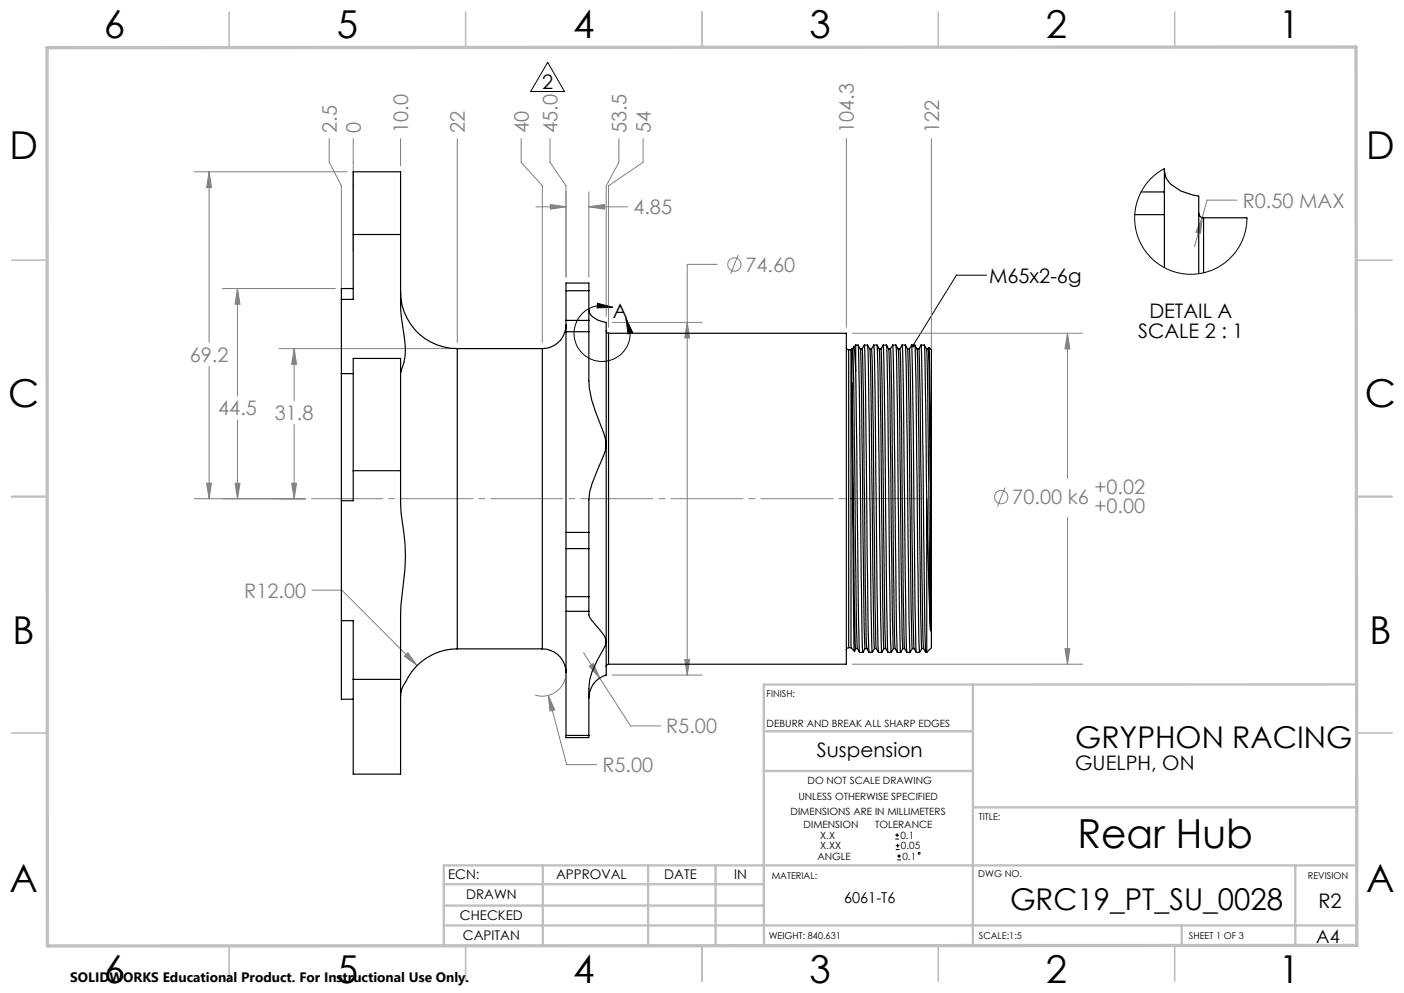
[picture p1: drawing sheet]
<svg xmlns="http://www.w3.org/2000/svg" width="297mm" height="210mm" viewBox="0 0 297 210" stroke-linecap="round" stroke-linejoin="round" font-family="sans-serif">
<g fill="none" stroke="#808080" stroke-width=".21">
<path d="M41.1 36.3h32.3M44.2 36.3l.5 3.3h-1zM44.2 36.3v36.2M69.6 29.3v5l2.6 5v22.7M74.7 29.3v23.8M84.7 29.3v5.8M96.7 29.3v43.2M110.2 29.3v5l4.5 5v33.2M116.3 29.3v5l3.4 5v19.3M130.9 29.3v5l-2.7 5v27.6M136 29.3v5l-7.3 5v29.9M179 29.3v39.9"/>
<path d="M197 29.3v44.4M113.4 43.7h6.3M116.4 43.2l3.3 .5-3.3 .5zM124.6 43.7l3.3-.5v1zM124.6 40.6v18M124.6 43.7h8.2M151.7 55.9h-6.3v86.9M156.1 53.9l-1.5 4.1M254.3 46l-.3 3.3-1-.2zM254.3 46l-1.6 6.2M261.7 42.3h-6.4l-1 3.7M44.2 77.5v28"/>
<path d="M47.1 61h23.8M50.2 61l.6 3.3h-1.1zM50.2 61v22.8M59.1 73.7h36.4M62.2 73.7l.5 3.3h-1zM62.2 73.7v11M129.5 68.2h19.1M145.4 68.2l.5 3.3h-1zM180.3 70.5h48.7M225.8 70.5v30.7M225.8 70.5l.5 3.3h-1zM50.2 88.8v16.7"/>
<path d="M62.2 89.8v15.7M41.1 105.5h23.5M43.7 102.2h1l-.5 3.3zM49.7 102.2h1.1l-.6 3.3zM61.7 102.2h1l-.5 3.3zM212.6 103.1l-1.6 4M225.8 109.4v31.1M66 124.8h6.3l15.9 15.9M86.3 138l1.9 2.7-2.7-1.9zM123.4 138l3.5 5.4M144.9 139.5h1l-.5 3.3zM225.3 137.2h1l-.5 3.3z"/>
<path d="M116 147.1l1.3 3-1 .3zM116 147.1l3.9 14.6h6.3M119.6 143.5a5 5 0 0 1-6.4 3.5M124.6 140.9l.9-.6 1.4 3.1zM126.9 143.4l6.5 10.1h6.3M129.5 142.8h19.1M180.3 140.5h48.7"/>
<circle cx="155.4" cy="56" r="1.41"/>
<circle cx="211.8" cy="105.1" r="1.41"/>
</g>
<g fill="none" stroke="#000" stroke-width=".21">
<path d="M115.9 13.2l3.5 6.2h-7.1zM208.7 58.2h-6.4l-9.2 14.9M126.4 64.1l3.2 .9-3.3 .1zM129.6 65a5.9 5.9 0 0 0-8.1 5.1 5.9 5.9 0 0 0 7.4 6.2 5.9 5.9 0 0 0 3.5-9M132.4 67.3l1.4 3-.9 .3zM189.4 177.4h.8M189.4 176.6h.8M189.5 179.7h.8M189.5 178.8h.8M189.8 176.2v.8M189.9 178.4v.8M189.8 181.8h.8"/>
<path d="M189.8 181h.8M190.2 180.6v.9"/>
<circle cx="194.4" cy="180.4" r=".2"/>
</g>
<path d="M65.9 105.5h129.2" fill="none" stroke="#808080" stroke-width=".21" stroke-dasharray="15.2 1.3 1.3 1.3" stroke-dashoffset=".2"/>
<g fill="none" stroke="#c0c0c0" stroke-width=".35">
<path d="M48.5 2.5v7.5M98.5 2.5v7.5M148.5 2.5v7.5M198.5 2.5v7.5M248.5 2.5v7.5M2.5 55h7.5M287 55h7.5M2.5 105h7.5M287 105h7.5M2.5 155h7.5M287 155h7.5M48.5 200v7.5"/>
<path d="M98.5 200v7.5M148.5 200v7.5M198.5 200v7.5M248.5 200v7.5"/>
</g>
<g fill="none" stroke="#c0c0c0" stroke-width=".5">
<path d="M161.6 154.6h44.2M205.8 144.8v55.2M287 144.7l-125.4 .1v55.2M161.6 163h44.2M205.8 170.7h81.2M93.9 195.7h193.1M93.9 191.5h67.7M93.9 187h67.7M114.8 183v17M137.1 183v17M151.4 183v17M250 195.8v4.2"/>
<path d="M274 183v16.9M287 183h-193.1v17"/>
</g>
<path d="M9.9 10.1l276.9-.2 .2 190-277 .2z" fill="none" stroke="#c0c0c0" stroke-width=".7"/>
<path d="M126.4 64.1l3.2 .9-3.3 .1zM132.4 67.3l1.4 3-.9 .3zM192.9 72.8l-.1 .3 .1 .3 .2-.3-.2 .3a.35 .35 0 0 0 .6-.3 .35 .35 0 0 0-.6-.3z" fill="#000"/>
<path d="M61.7 102.2h1l-.5 3.3zM62.2 73.7l.5 3.3h-1zM49.7 102.2h1.1l-.6 3.3zM50.2 61l.6 3.3h-1.1zM43.7 102.2h1l-.5 3.3zM44.2 36.3l.5 3.3h-1zM86.3 138l-.8 .8 2.7 1.9zM116 147.1l.3 3.3 1-.3zM124.6 140.9l2.3 2.5-1.4-3.1zM225.8 70.5l.5 3.3h-1zM225.3 137.2h1l-.5 3.3zM116.4 43.2l3.3 .5-3.3 .5zM124.6 43.7l3.3-.5v1zM144.9 139.5h1l-.5 3.3zM145.4 68.2l.5 3.3h-1zM254.3 46l-1.3 3.1 1 .2z" fill="#808080"/>
<g fill="none" stroke="#000" stroke-width=".25">
<path d="M246.3 36.1l.4 1.6a9.1 9.1 0 0 0 6.5 3.7l.4 .1v16.4M246.3 35.7v4.9M74.7 49.6v13.7h-2.5M74.7 49.6v-13.3h10v13.3M74.7 49.6h10M84.7 49.6v7.5a65.9 65.9 0 0 0 .9 14.6 13.1 13.1 0 0 1-.9 7.2M240.1 45.4h6.2M241.4 40.6h4.9M246.3 45.4v11.2M246.3 40.6v4.8M253.6 45.1a1.02 1.02 0 0 0 1 1M254.6 46.1v11.6"/>
<path d="M254.6 46.1h9.2M72.2 63.3v15.7M72.2 79v26.9M72.2 79h2.5M74.7 61h-2.5v2.3M84.7 61.7a11.9 11.9 0 0 0 12 12M96.7 73.7v63.5M96.7 73.7h18M114.7 73.7v63.5M119.7 68.7a5 5 0 0 1-5 5M119.7 70.2v42.4M119.7 67.8v2.4"/>
<path d="M119.7 61.5v6.3M119.7 61.5v-1.6h4.9v1.6M119.7 70.2h4.9M119.7 67.8h4.9M119.7 61.5h4.9M124.6 70.2v7.6a22.1 22.1 0 0 0 2.2 11.5l.9 2.2 .5 2.4M124.6 65.5l.1 .8a4.8 4.8 0 0 0 3.5 1.9v25.7M124.6 67.8v2.4M124.6 61.5v6.3M128.2 70l.2 .3 .3 .2M128.7 70.5h50.3v70h-50.3M128.7 70.5v70"/>
<path d="M179 73.5l.2 .4 .3 .1M179.5 74v63M179.5 74h.5M180 74v63M180.2 73.8v7.2M180.4 73.8l.2 6.6 .6 52.5 .2 4.2M180.4 73.8l-.4 .2M180.6 73.4l.2 1.1 .2 3.9M181 78.4l.6 52.9 .2 6.7M181 73v5.4M181 73l-.6 .8M181 73h.5"/>
<path d="M181.5 73l.5 .8h.4M181.5 73l.3 9.5 .6 51.1 .1 4.3M182 73.8l.2 9.3 .6 49.8 .2 4.3M182.4 73.8l.4-.8h.7l.5 .8h.4M182.4 73.8l.2 9.3 .5 41.7 .3 12.3M182.8 73l.3 9.5 .6 51.1 .1 4.4M183.5 73l.4 16.2 .4 39.2 .2 9.5M184 73.8l.3 9.3 .5 49.8 .2 4.3M184.4 73.8l.1 4.2 .6 49.9 .2 9.2M184.8 73a1491.6 1491.6 0 0 1 .7 44.9l.3 20.1M185.5 73h-.7l-.4 .8M185.5 73l.5 .8h.4"/>
<path d="M185.5 73l.2 4.3 .6 54 .2 6.6M186 73.8l.3 15.8 .4 38.3 .3 9.3M186.4 73.8l.4-.8h.7l.5 .8h.3M186.4 73.8l.2 6.6 .6 52.5 .2 4.2M186.8 73l.4 16.2 .4 39.2 .2 9.6M187.5 73l.3 9.5 .5 51.1 .2 4.3M188 73.8l.2 9.3 .6 47.5 .2 6.6M188.3 73.8l.3 9.3 .4 38.2 .4 15.8M188.8 73l.3 9.5 .6 51.1 .1 4.4M189.5 73h-.7l-.5 .8M189.5 73l.5 .8h.4M189.5 73l.3 12.7 .5 42.7 .2 9.5"/>
<path d="M190 73.8l.3 9.3 .5 49.8 .2 4.3M190.4 73.8l.1 4.2 .6 49.9 .2 9.2M190.8 73a1491.6 1491.6 0 0 1 .7 44.9l.3 20.1M191.5 73h-.7l-.4 .8M191.5 73l.5 .8h.4M191.5 73l.2 4.3 .6 54 .2 6.6M192 73.8a1410.3 1410.3 0 0 1 .6 43.8l.4 19.6M192.4 73.8l.4-.8h.7l.5 .8h.4v.3l.6 47.2 .4 15.8M192.4 73.8l.2 6.6 .5 50.2 .3 6.5M192.8 73l.4 16.2 .4 39.2 .3 9.6h.6l.5-.8M193.5 73l.2 6.7 .6 53.9 .2 4.3M194 73.8l.4 19.5 .4 37.3 .2 6.6"/>
<path d="M194.3 73.8l.5-.8h.7l.3 12.7 .2 19.8M194.8 73l.3 9.5 .6 51.1 .1 4.4M195.5 73l.5 .8h.4M196 73.8l.3 9.3 .5 50.3M196.4 73.8l.1-.3 .3 28.8M196.4 73.8l.4 28.5M196.6 73.5l.4 .5v63l-1 1M74.7 99.5v-23.7h10v23.7M74.7 99.5v6.4h-2.5M74.7 99.5h10M84.7 99.5v1.8a60.7 60.7 0 0 0 .7 11.4 42.7 42.7 0 0 1-.3 12.8l-.4 4.8v13.4M128.2 93.9l-.1 1.4-1.7 4.1a18.5 18.5 0 0 0-1.8 10.1v3.1"/>
<path d="M128.2 93.9v41.8M180.2 81l.7 53.8 .1 2.4h.4M180.2 81l.5 56.6M72.2 105.9v25.4M119.7 112.6v3.4M119.7 116v10.2M119.7 116h4.9M119.7 112.6h4.9M124.6 112.6v3.4M124.6 116v10.2M196 105.5l.8 27.9M196 105.5v32.5"/>
<path d="M196.8 102.3v31.1M72.2 131.3h2.5v12.4M72.2 131.3v16.6h2.5M96.7 137.2a12.3 12.3 0 0 0-11.1 7.4l-.3 .4a4.7 4.7 0 0 0-.6 2.4M96.7 137.2h18M114.7 137.2a5 5 0 0 1 5 5M119.7 126.2v3.1M119.7 129.3v26.2M119.7 126.2h4.9M119.7 129.3h4.9M124.6 126.2v3.1M124.6 129.3v.2a1.93 1.93 0 0 0 .6 1.7l2.5 3.1 .5 1.4"/>
<path d="M128.2 135.7v7.1a5 5 0 0 0-3.6 4.8M128.2 135.7l-.1 .8a30.8 30.8 0 0 0-3.4 7.3l-.1 1.8v9.9M179.5 137h-.3l-.2 .5M179.5 137h.5M180 137l.7 .6M180.7 137.6h.1M181 137.2l-.3 .4M181.4 137.2l.4 .8M183 137.2l-.5 .8h-.7M183 137.2h.4M183.4 137.2l.4 .8M185 137.2l-.5 .8h-.7"/>
<path d="M185 137.2h.3M185.3 137.2l.5 .8M187 137.2l-.5 .8h-.7M187 137.2h.4M187.4 137.2l.4 .8M189 137.2l-.5 .8h-.7M189 137.2h.4M189.4 137.2l.4 .8M191 137.2l-.5 .8h-.7M191 137.2h.3M191.3 137.2l.5 .8M193 137.2l-.5 .8h-.7"/>
<path d="M193 137.2h.4M193.4 137.2l.4 .8M195 137.2h.4M195.4 137.2l.4 .8M195.8 138h.2M74.7 143.7v20h10v-20M74.7 143.7h10M119.7 155.5v.5h4.9v-.5M119.7 155.5h4.9M128.7 140.5l-.3 .1-.2 .4"/>
</g>
<path d="M246.3 35.7l-1.3 .8-1.2 1-1.2 1.3-.9 1.2-1.2 2.7-.5 2.8 .1 1.8 .2 1.5 1.1 2.9 1.9 2.6 2.2 1.8 1.8 1 1.2 .4 2.6 .5h1.6l1.9-.3 1.4-.4 1.8-.8 2-1.4 1.4-1.6 .9-1.3 .7-1.4 .6-1.7 .4-3" fill="none" stroke="#000" stroke-width=".21"/>
<text font-size="8.5" x="227.9" y="179.3">Rear Hub</text>
<g font-size="8.1">
<text x="22" y="8">6</text>
<text x="71.2" y="8">5</text>
<text x="121.2" y="8">4</text>
<text x="171.3" y="8">3</text>
<text x="221.3" y="8">2</text>
<text x="270.5" y="8">1</text>
<text x="2" y="33.6">D</text>
<text x="289" y="33.6">D</text>
<text x="1.7" y="86.1">C</text>
<text x="288.7" y="86.1">C</text>
<text x="2.7" y="136.1">B</text>
<text x="289.7" y="136.1">B</text>
<text x="2" y="188.6">A</text>
<text x="289" y="188.6">A</text>
<text x="22" y="208">6</text>
<text x="71.2" y="208">5</text>
<text x="121.2" y="208">4</text>
<text x="171.3" y="208">3</text>
<text x="221.3" y="208">2</text>
<text x="270.5" y="208">1</text>
</g>
<g font-size="6.3">
<text x="227.4" y="158.2">GRYPHON RACING</text>
<text x="213.7" y="192.5">GRC19_PT_SU_0028</text>
</g>
<g font-size="4.2">
<text x="114.7" y="18.8">2</text>
<text x="209.2" y="59.8">M65x2-6g</text>
<text x="129.7" y="67.2">A</text>
<text x="240.8" y="71.4">SCALE 2 : 1</text>
<text x="243.1" y="67.2">DETAIL A</text>
<text x="172.8" y="160.2">Suspension</text>
<text x="227.4" y="162.8">GUELPH, ON</text>
<text x="278.9" y="192.1">R2</text>
</g>
<g font-size="4.2" fill="#808080">
<text x="71.2" y="28.1" transform="rotate(-90 71.2 28.1)">2.5</text>
<text x="76.3" y="28.1" transform="rotate(-90 76.3 28.1)">0</text>
<text x="86.3" y="28.1" transform="rotate(-90 86.3 28.1)">10.0</text>
<text x="98.3" y="28.1" transform="rotate(-90 98.3 28.1)">22</text>
<text x="111.9" y="28.1" transform="rotate(-90 111.9 28.1)">40</text>
<text x="118" y="28.1" transform="rotate(-90 118 28.1)">45.0</text>
<text x="132.6" y="28.1" transform="rotate(-90 132.6 28.1)">53.5</text>
<text x="137.6" y="28.1" transform="rotate(-90 137.6 28.1)">54</text>
<text x="180.6" y="28.1" transform="rotate(-90 180.6 28.1)">104.3</text>
<text x="198.6" y="28.1" transform="rotate(-90 198.6 28.1)">122</text>
<text x="134" y="45.3">4.85</text>
<text x="262.9" y="43.9">R0.50 MAX</text>
<text x="157.7" y="57.5">74.60</text>
<text x="40.1" y="76.5">69.2</text>
<text x="46.2" y="87.9">44.5</text>
<text x="58.1" y="88.8">31.8</text>
<text x="214.1" y="106.7">70.00 k6</text>
<text x="231.5" y="104.4">+0.02</text>
<text x="231.5" y="108.5">+0.00</text>
<text x="51.7" y="126.4">R12.00</text>
<text x="140.9" y="155.1">R5.00</text>
<text x="127.4" y="163.3">R5.00</text>
</g>
<text font-size="3.9" x="278.4" y="199.3">A4</text>
<text font-size="3.2" x="178.6" y="190.9">6061-T6</text>
<text font-size="2.9" x="14.9" y="207.6">SOLIDWORKS Educational Product. For Instructional Use Only.</text>
<g font-size="2.8">
<text x="94.8" y="185.9">ECN:</text>
<text x="117.6" y="185.9">APPROVAL</text>
<text x="140.5" y="185.9">DATE</text>
<text x="155.3" y="185.9">IN</text>
<text x="98.6" y="190.2">DRAWN</text>
<text x="97.3" y="194.5">CHECKED</text>
<text x="97.9" y="198.9">CAPITAN</text>
</g>
<g font-size="2.1">
<text x="162.2" y="153.7">DEBURR AND BREAK ALL SHARP EDGES</text>
<text x="170.8" y="165.8">DO NOT SCALE DRAWING</text>
<text x="167.2" y="172.4">DIMENSIONS ARE IN MILLIMETERS</text>
<text x="168.9" y="169.2">UNLESS OTHERWISE SPECIFIED</text>
<text x="170" y="175.2">DIMENSION</text>
<text x="173.5" y="179.6">X.XX</text>
<text x="173.5" y="177.4">X.X</text>
<text x="185.2" y="175.2">TOLERANCE</text>
<text x="190.5" y="177.4">0.1</text>
<text x="190.6" y="179.6">0.05</text>
<text x="172.9" y="181.8">ANGLE</text>
<text x="190.9" y="181.8">0.1</text>
</g>
<g font-size="2">
<text x="162.2" y="147.5">FINISH:</text>
<text x="207.1" y="173.3">TITLE:</text>
<text x="163.3" y="185.9">MATERIAL:</text>
<text x="207" y="185.5">DWG NO.</text>
<text x="276.7" y="185.9">REVISION</text>
<text x="162.6" y="198.5">WEIGHT: 840.631</text>
<text x="207.1" y="198.6">SCALE:1:5</text>
<text x="251.5" y="198.6">SHEET 1 OF 3</text>
</g>
</svg>
